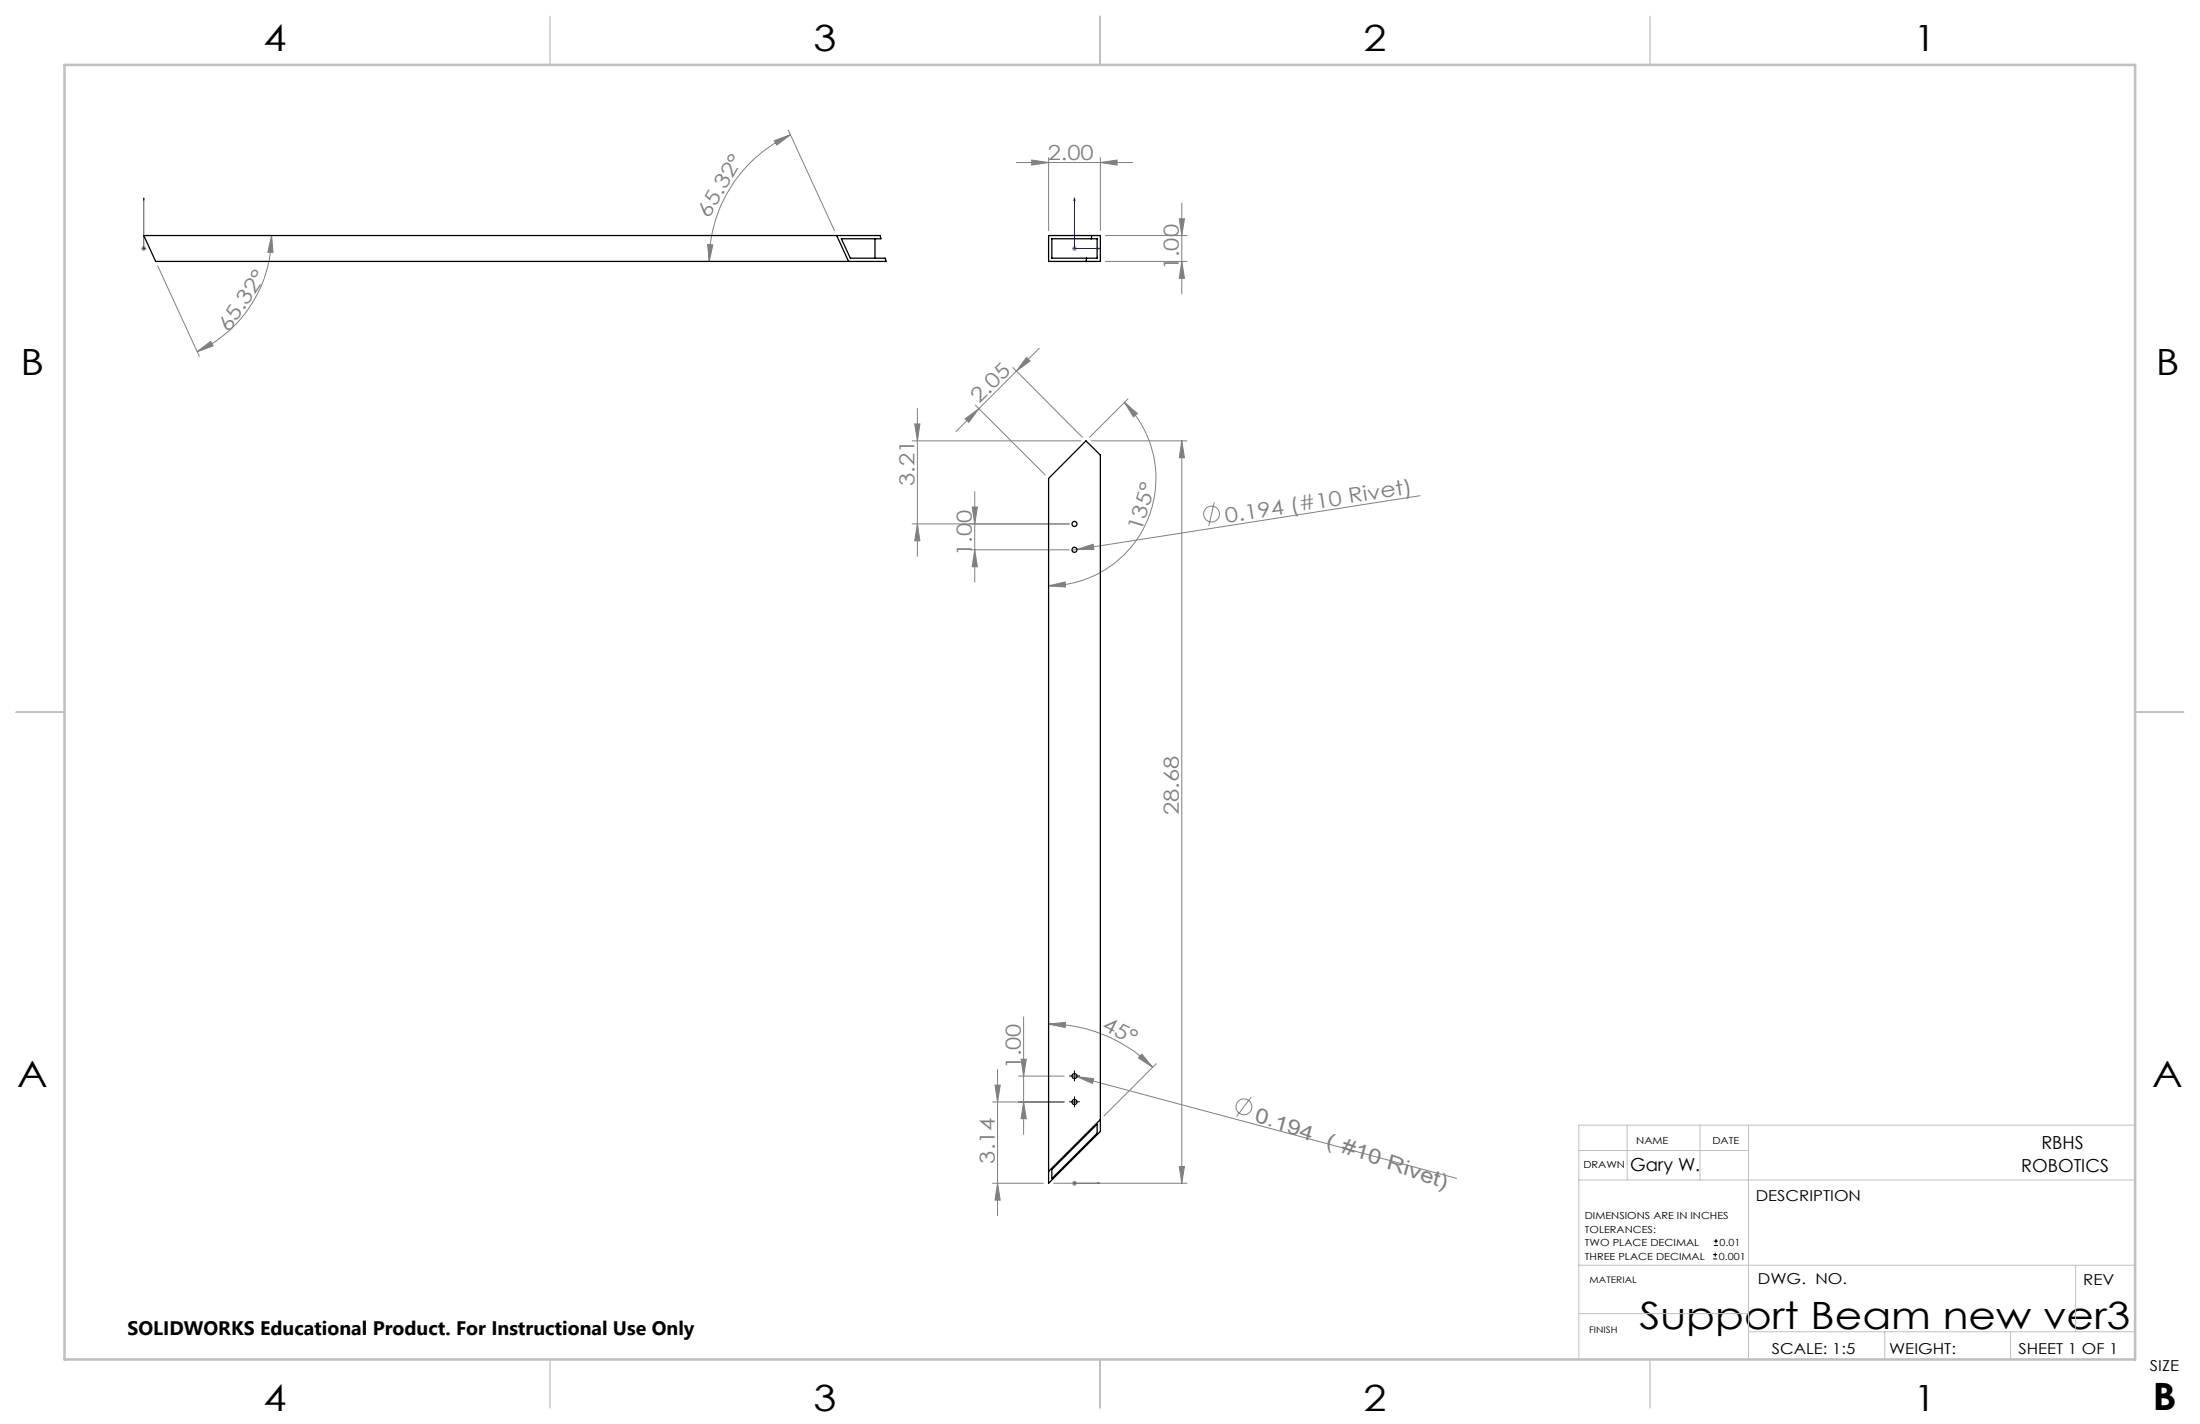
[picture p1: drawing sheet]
<svg xmlns="http://www.w3.org/2000/svg" width="432mm" height="279mm" viewBox="0 0 432 279" stroke-linecap="round" stroke-linejoin="round" font-family="sans-serif">
<g fill="none" stroke="#808080" stroke-width=".2">
<path d="M152 27.6l3.1-1.1-2.6 2zM154.7 25.5l9.1 19.8M155.1 26.5a27.4 27.4 0 0 0-15.9 24.8M199.5 31.9h22.8M202.5 31.4l3.3 .5-3.3 .5zM205.8 30.9v14.3M216 31.9l3.3-.5v1zM216 30.9v14.3M232 39.9v17.7M27.7 48.8h1M27.9 48.4l.7 .7M28.2 48.3v.9"/>
<path d="M28.6 48.4l-.7 .7M31 52.2l8.1 17.7M53.3 46.2l.3 3.3h-1zM53.3 46.2a25.1 25.1 0 0 1-14.6 22.8M138.9 48h1l-.7 3.3zM210.4 48.8h1M210.5 48.4l.7 .7M210.9 48.3v.9M211.2 48.4l-.7 .7M217 51.3h16M217 46.2h16M231.5 42.9h1l-.5 3.3z"/>
<path d="M232 51.3l.5 3.3h-1zM38.7 69l2.6-2 .5 .9zM191.4 79.5l13.7 13.7M198.8 72.1l13.6 13.7M199.5 72.8l-11.9 11.9M201.5 70.1l.7 .7-2.7 2zM204 68.3l-4.5 4.5M220.7 79l2.5 2.1-.7 .7zM220.7 79a21.1 21.1 0 0 1 4.6 22.9 21.1 21.1 0 0 1-19.5 13M221.4 78.2l-7.5 7.6M179 86.5h33.2M179.5 83.2h1.1l-.5 3.3z"/>
<path d="M180.1 80.2v28.9M189.4 82.2l2.7-2-2 2.7zM190.8 99.5h1l-.5 3.3zM191.3 96.4v17.8M214.2 86.5h18.8M232 86.5v145.7M232 86.5l.5 3.3h-1zM238.3 98.5l-1.1 4.7M278.7 97.3l-67.4 10.5M180.1 102.8l.5 3.3h-1.1zM190.3 107.9h19.6M191.3 107.9l.5 3.3h-1z"/>
<path d="M205.8 114.9l3.3-.7v1zM209.9 102.8h-30.9M211.3 107.8l3.3-1 .1 1zM211.3 107.8l-.9 .2M200.9 199.5v23.1M194.8 216.2h14.1M195.3 212.9h1l-.5 3.3zM195.8 209.9v28.6M199.9 211.1h9M200.4 207.8h1l-.5 3.3zM200.9 216.2l.5 3.3h-1zM205.8 200.9l3.3-.3v1z"/>
<path d="M205.8 200.9a28.8 28.8 0 0 1 20.4 8.5M210.4 211l.9 .2M211.3 211.2l3.4 .4-.3 1zM211.3 211.2l74.6 20M224.1 206.8l2.1 2.6-2.8-1.8zM226.9 208.7l-10.2 10.3M245.6 215.3l-2.9 3.8M194.8 232.2h10M195.8 232.2l.5 3.3h-1zM206.8 232.2h26.2M210.5 231.8l.7 .7M210.9 231.7v1"/>
<path d="M211.2 231.8l-.7 .7M231.5 228.9h1l-.5 3.3z"/>
<circle cx="237.8" cy="100.9" r="1.55"/>
<circle cx="244.1" cy="217.2" r="1.56"/>
</g>
<path d="M210.4 211.1h1M210.4 216.2h1M210.9 210.6v1M210.9 215.7v1M336.2 247h.8M336.2 246.2h.8M336.4 244.4h.8M336.4 243.5h.8M336.7 245.8v.8M336.8 243.1v.8" fill="none" stroke="#000" stroke-width=".2"/>
<path d="M28.2 38.8v.5v-.5M28.2 38.8v10M210.9 38.8l.1 .5h-.3zM210.9 38.8v10h4.9M28.2 48.6v.3zM28.2 48.8h.1M215.3 48.6l.5 .2-.5 .1zM210.7 232.2h.3zM210.9 232.2h.1M210.9 232.2h4.9M215.8 232.2h-.5h.5" fill="none" stroke="#00f" stroke-width=".2"/>
<path d="M210.4 211.1h-.5M210.4 216.2h-.5M210.9 210.6v-.5M210.9 211.6v.5M210.9 215.7v-.5M210.9 216.7v.5M211.4 211.1h.5M211.4 216.2h.5" fill="none" stroke="#000" stroke-width=".2" stroke-dasharray="15.2 1.3 1.3 1.3"/>
<path d="M309.9 231.5h109.2M309.9 225.7h33.3M319.4 220.8v10.7M333.7 220.8v10.7M343.2 220.8v45.9M419.1 220.8h-109.2v45.9M309.9 248.2h109.2M309.9 257.7h33.3M407.4 248.2v13.1M343.2 261.3h75.9M369.9 261.3v5.4M394.6 261.3v5.4" fill="none" stroke="#c0c0c0" stroke-width=".2"/>
<path d="M108 3.2v9.5M215.9 3.2v9.5M323.8 3.2v9.5M3.1 139.7h9.6M419.1 139.7h9.5M108 266.7v9.6M215.9 266.7v9.6M323.8 266.7v9.6" fill="none" stroke="#c0c0c0" stroke-width=".25"/>
<path d="M12.7 12.7h406.4v254h-406.4z" fill="none" stroke="#c0c0c0" stroke-width=".5"/>
<g fill="#00f">
<path d="M215.3 48.6l.5 .2-.5 .1zM210.9 38.8l.1 .5h-.3z"/>
<path d="M215.3 232.2h.5zM210.7 232.2h.3z"/>
<path d="M28.2 48.6v.3zM28.2 38.8v.5z"/>
</g>
<g fill="#808080">
<path d="M211.3 107.8l3.3-1 .1 1z"/>
<path d="M211.3 211.2l3.4 .4-.3 1z"/>
<path d="M224.1 206.8l2.1 2.6-2.8-1.8zM205.8 200.9l3.3-.3v1z"/>
<path d="M202.5 31.4l3.3 .5-3.3 .5zM216 31.9l3.3-.5v1z"/>
<path d="M189.4 82.2l2.7-2-2 2.7zM201.5 70.1l.7 .7-2.7 2z"/>
<path d="M38.7 69l2.6-2 .5 .9zM53.3 46.2l.3 3.3h-1z"/>
<path d="M152 27.6l3.1-1.1-2.6 2zM138.9 48h1l-.7 3.3z"/>
<path d="M205.8 114.9l3.3-.7v1zM220.7 79l2.5 2.1-.7 .7z"/>
<path d="M191.3 107.9l.5 3.3h-1zM190.8 99.5h1l-.5 3.3z"/>
<path d="M232 51.3l.5 3.3h-1zM231.5 42.9h1l-.5 3.3zM195.8 232.2l.5 3.3h-1zM195.3 212.9h1l-.5 3.3zM200.9 216.2l.5 3.3h-1zM200.4 207.8h1l-.5 3.3zM180.1 102.8l.5 3.3h-1.1zM179.5 83.2h1.1l-.5 3.3z"/>
<path d="M232 86.5l.5 3.3h-1zM231.5 228.9h1l-.5 3.3z"/>
</g>
<g fill="none" stroke="#000" stroke-width=".25">
<path d="M28.2 46.2h144.6l.1 .6h-7.8l1.8 3.9h6.8l.2 .6h-143.3zM164.2 46.2l2.3 5.1M171.7 46.8v3.9M205.8 46.2h10.2v5.1h-10.2zM206.4 46.8h8.9v3.9h-8.9zM213.3 50.7l-.2 .6M214.3 46.2l-.1 .6M213.1 86.5l2.9 2.8v132.7l-10.2 10.2v-138.3zM216 219.7l-10.2 10.1M206.4 229.5l8.9-8.9v1.8l-8.9 8.8z"/>
<circle cx="210.9" cy="107.9" r=".5"/>
<circle cx="210.9" cy="102.8" r=".5"/>
<circle cx="210.9" cy="216.2" r=".5"/>
<circle cx="210.9" cy="211.1" r=".5"/>
</g>
<g font-size="7.4">
<text x="321.8" y="260.8">Support Beam new ver3</text>
<text x="422.4" y="276.7">B</text>
</g>
<g font-size="7.1">
<text x="51.7" y="10.1">4</text>
<text x="159.7" y="10.1">3</text>
<text x="267.6" y="10.1">2</text>
<text x="375.6" y="10.1">1</text>
<text x="4" y="73.6">B</text>
<text x="423.1" y="73.6">B</text>
<text x="3.3" y="213.3">A</text>
<text x="422.4" y="213.3">A</text>
<text x="51.7" y="276.8">4</text>
<text x="159.7" y="276.8">3</text>
<text x="267.6" y="276.8">2</text>
<text x="375.6" y="276.8">1</text>
</g>
<g font-size="4.1" fill="#808080">
<text x="205.6" y="31.3">2.00</text>
<text x="139.1" y="42.9" transform="rotate(-59 139.1 42.9)">65.32°</text>
<text x="231.4" y="53.1" transform="rotate(-90 231.4 53.1)">1.00</text>
<text x="45" y="65.3" transform="rotate(-57 45 65.3)">65.32°</text>
<text x="192.2" y="79.3" transform="rotate(-45 192.2 79.3)">2.05</text>
<text x="179.5" y="95.4" transform="rotate(-90 179.5 95.4)">3.21</text>
<text x="224" y="104.4" transform="rotate(-73 224 104.4)">135°</text>
<text x="240.7" y="102.6" transform="rotate(-9 240.7 102.6)">0.194 (#10 Rivet)</text>
<text x="190.8" y="109.1" transform="rotate(-90 190.8 109.1)">1.00</text>
<text x="231.4" y="160" transform="rotate(-90 231.4 160)">28.68</text>
<text x="216.1" y="202" transform="rotate(27 216.1 202)">45°</text>
<text x="200.4" y="209.8" transform="rotate(-90 200.4 209.8)">1.00</text>
<text x="246.1" y="219.9" transform="rotate(20 246.1 219.9)">0.194 （ #10 Rivet)</text>
<text x="195.2" y="228.3" transform="rotate(-90 195.2 228.3)">3.14</text>
</g>
<text font-size="3.8" x="25" y="261.9">SOLIDWORKS Educational Product. For Instructional Use Only</text>
<g font-size="3.5">
<text x="400.7" y="225.5">RBHS</text>
<text x="319.9" y="229.8">Gary W.</text>
<text x="396.7" y="230">ROBOTICS</text>
</g>
<g font-size="3">
<text x="344.6" y="235.6">DESCRIPTION</text>
<text x="345" y="251.9">DWG. NO.</text>
<text x="408.9" y="252">REV</text>
<text x="347.8" y="265.6">SCALE: 1:5</text>
<text x="370.8" y="265.6">WEIGHT:</text>
<text x="396.2" y="265.6">SHEET 1 OF 1</text>
<text x="422" y="269">SIZE</text>
</g>
<g font-size="1.9">
<text x="321.2" y="224.4">NAME</text>
<text x="336.1" y="224.4">DATE</text>
<text x="310.8" y="229.2">DRAWN</text>
<text x="311.1" y="239.3">DIMENSIONS ARE IN INCHES</text>
<text x="311.1" y="241.9">TOLERANCES:</text>
<text x="311.1" y="244.6">TWO PLACE DECIMAL</text>
<text x="337.5" y="244.6">0.01</text>
<text x="311.1" y="247.2">THREE PLACE DECIMAL</text>
<text x="337.4" y="247.2">0.001</text>
</g>
<g font-size="1.8">
<text x="312" y="251.8">MATERIAL</text>
<text x="311.9" y="261.5">FINISH</text>
</g>
</svg>
